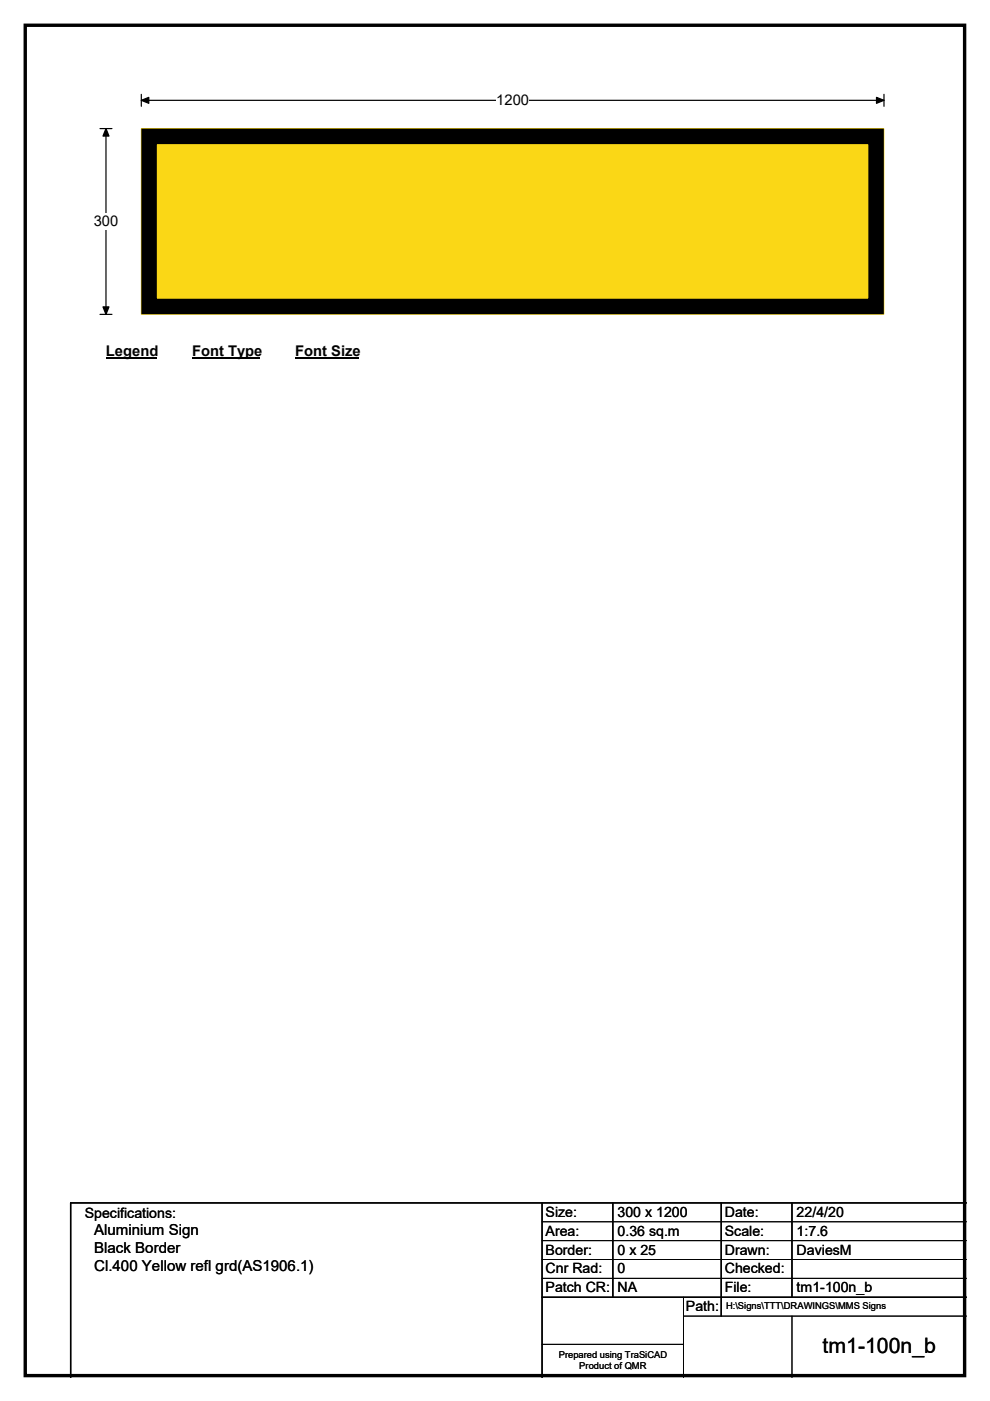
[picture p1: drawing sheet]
<svg xmlns="http://www.w3.org/2000/svg" width="210mm" height="297mm" viewBox="0 0 210 297" stroke-linecap="round" stroke-linejoin="round" font-family="sans-serif">
<path d="M5.4 5.4h199.2v286.3h-199.2z" fill="none" stroke="#000" stroke-width=".72"/>
<path d="M30 21.3h157.5M30 20v2.5M187.5 20v2.5" fill="none" stroke="#000" stroke-width=".25"/>
<path d="M30 21.3l1.6-.7v1.3zM185.9 20.6l1.6 .7-1.6 .6z" fill="#000" stroke="#000" stroke-width=".25"/>
<path d="M105.3 19.5h6.9v3.5h-6.9z" fill="#fff"/>
<path d="M21.2 27.3h2.5M22.5 27.3v39.4M21.2 66.7h2.5" fill="none" stroke="#000" stroke-width=".25"/>
<path d="M22.5 27.3l.6 1.6h-1.3zM21.8 65.1h1.3l-.6 1.6z" fill="#000" stroke="#000" stroke-width=".25"/>
<g fill="#fff">
<path d="M19.9 45.2h5.2v3.5h-5.2z"/>
<path d="M22.5 72.6h10.7v3.5h-10.7z"/>
</g>
<path d="M22.5 75.9h10.7" fill="none" stroke="#000" stroke-width=".32"/>
<path d="M40.7 72.6h14.4v3.5h-14.4z" fill="#fff"/>
<path d="M40.7 75.9h14.4" fill="none" stroke="#000" stroke-width=".32"/>
<path d="M62.6 72.6h13.5v3.5h-13.5z" fill="#fff"/>
<path d="M62.6 75.9h13.5" fill="none" stroke="#000" stroke-width=".32"/>
<path d="M30 27.3h157.5v39.3h-157.5z" fill="#fad716"/>
<path d="M30 27.3h157.5v39.3h-157.5z" fill="none" stroke="#fad716" stroke-width=".21"/>
<path d="M31.6 28.9h154.2v36.1h-154.2z" fill="none" stroke="#000" stroke-width="3.3"/>
<path d="M115 255v37M130 255v20M153 255v24M168 255v20M205 255h-190v37M115 275h90" fill="none" stroke="#000" stroke-width=".3"/>
<path d="M115 259h90M115 263h90M115 267h90M115 271h90M145 279h60M145 275v17M168 279v13M115 285h30" fill="none" stroke="#000" stroke-width=".21"/>
<text font-size="4.5" x="174.5" y="286.9">tm1-100n_b</text>
<g font-size="3.2">
<text x="20" y="261.9">Aluminium Sign</text>
<text x="20" y="265.7">Black Border</text>
<text x="20" y="269.6">Cl.400 Yellow refl grd(AS1906.1)</text>
</g>
<g font-size="3.1">
<text x="105.3" y="22.3">1200</text>
<text x="19.9" y="48">300</text>
<text x="22.5" y="75.5">Legend</text>
<text x="40.7" y="75.5">Font Type</text>
<text x="62.6" y="75.5">Font Size</text>
</g>
<g font-size="3">
<text x="115.7" y="258">Size:</text>
<text x="131" y="258">300 x 1200</text>
<text x="153.7" y="258">Date:</text>
<text x="169" y="258">22/4/20</text>
<text x="18" y="258.2">Specifications:</text>
<text x="115.7" y="262">Area:</text>
<text x="131" y="262">0.36 sq.m</text>
<text x="153.7" y="262">Scale:</text>
<text x="169" y="262">1:7.6</text>
<text x="115.7" y="266">Border:</text>
<text x="115.7" y="270">Cnr Rad:</text>
<text x="131" y="266">0 x 25</text>
<text x="131" y="270">0</text>
<text x="153.7" y="266">Drawn:</text>
<text x="153.7" y="270">Checked:</text>
<text x="169" y="266">DaviesM</text>
<text x="115.7" y="274">Patch CR:</text>
<text x="131" y="274">NA</text>
<text x="153.7" y="274">File:</text>
<text x="169" y="274">tm1-100n_b</text>
<text x="145.5" y="278">Path:</text>
</g>
<g font-size="2">
<text x="154" y="277.6">H:\Signs\TTT\DRAWINGS\MMS Signs</text>
<text x="118.5" y="287.8">Prepared using TraSiCAD</text>
<text x="122.9" y="290.2">Product of QMR</text>
</g>
</svg>
